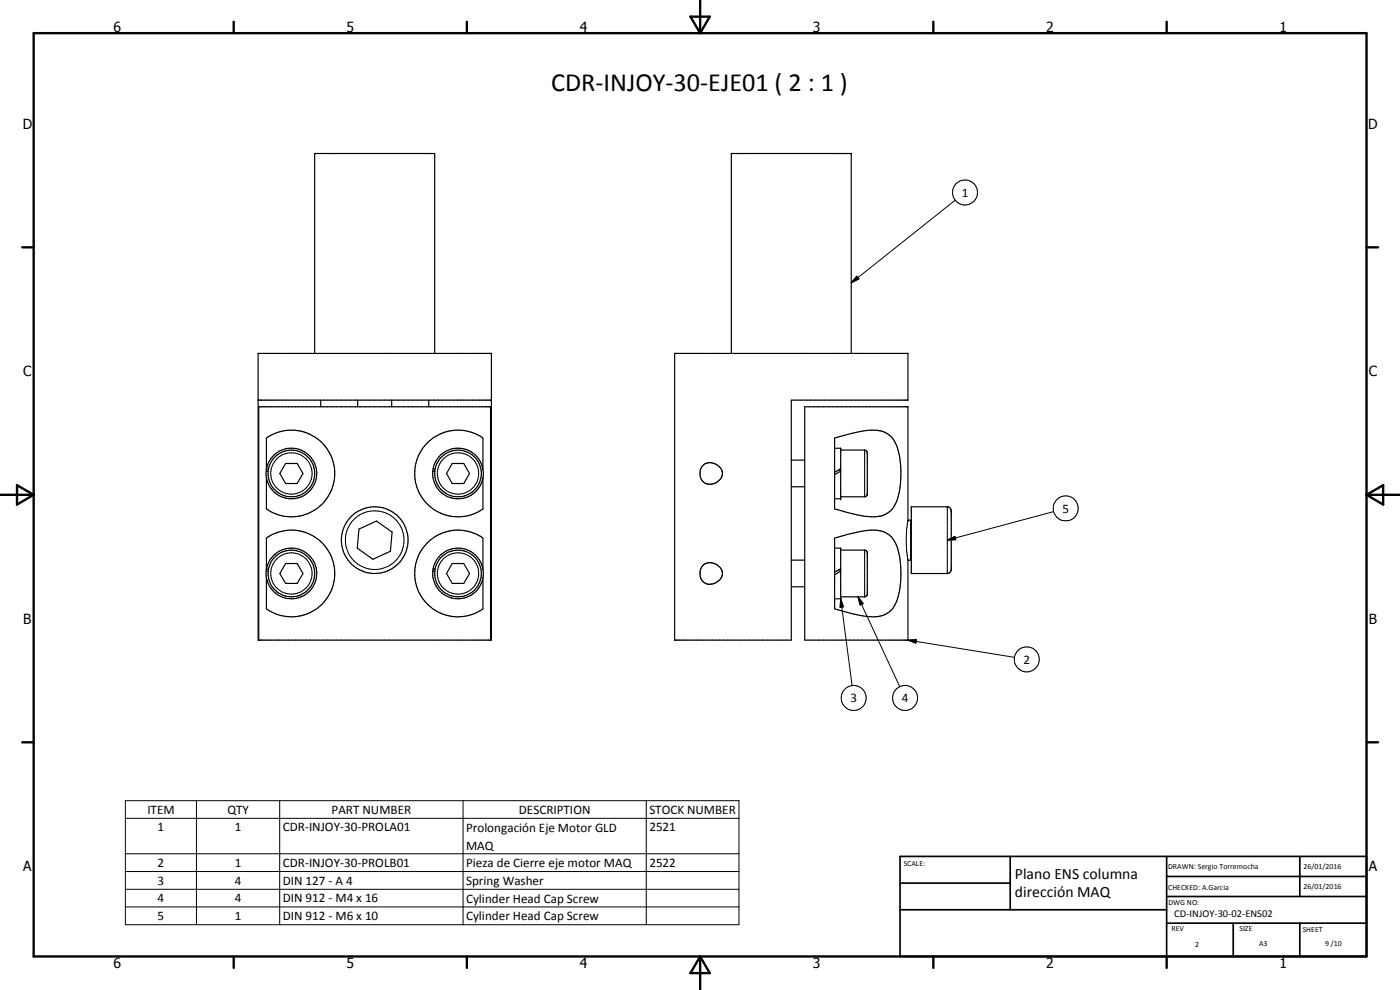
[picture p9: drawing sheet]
<svg xmlns="http://www.w3.org/2000/svg" width="420mm" height="297mm" viewBox="0 0 420 297" stroke-linecap="round" stroke-linejoin="round" font-family="sans-serif">
<g fill="none" stroke="#000" stroke-width=".35">
<path d="M77.5 106h70v86.1h-70zM94.4 106v-59.9h36.1v59.9M202.5 106h70v14.1h-35v72h-35zM219.5 106v-59.9h36v59.9M77.5 120.1h70M85.7 139.1h3.5l1.7 3-1.7 3h-3.5l-1.7-3zM96.3 120.1v1.9M107.3 120.1v1.9M117.5 120.1v1.9M128.7 120.1v1.9M135.7 139.1h3.5l1.7 3-1.7 3h-3.5l-1.7-3zM210.9 139.7a3.5 3.5 0 0 1 3.9-.4 3.5 3.5 0 0 1 1.9 3.5 3.6 3.6 0 0 1-6 1.3 3.8 3.8 0 0 1 .2-4.4z"/>
<path d="M237.5 138h4M250.5 131.4l3.9-1.1a19.8 19.8 0 0 1 10.4-.9 7.9 7.9 0 0 1 5 6.9 27.1 27.1 0 0 1-1 14.8 6.3 6.3 0 0 1-3.3 3.3l-.4 .2a16.2 16.2 0 0 1-9.7-.5l-4.9-1.4zM250.5 134.5h1.8v15.1h-1.8M252.3 135h7.2l.5 .3 .3 .6-.1 12.8-.7 .4h-7.2M79.9 141.4h.6M80 140.8v-9.4a13 13 0 0 1 12.7-1.2 12.4 12.4 0 0 1 5.8 5.1 13 13 0 0 1-2.1 16.3 13 13 0 0 1-16.4 1.1v-9.4M80 140.7h.6M80 140.7a7.6 7.6 0 0 1 12-4.7 7.6 7.6 0 0 1-1.2 12.9 7.6 7.6 0 0 1-11-6.9l.1-.6M80 140.7l-.1 .7M107.7 158.7l5.3-2.4 4.7 3.3-.5 5.8-5.3 2.4-4.7-3.3zM129.9 141.4h.6M130 140.7a7.6 7.6 0 0 1 11.9-4.7 7.6 7.6 0 0 1-.7 12.8 7.6 7.6 0 0 1-11.3-6.1v-1.3"/>
<path d="M130 140.7h.6M130 140.7l-.1 .7M144.9 140.8v-9.4a13 13 0 0 0-12.7-1.2 13 13 0 0 0-5.8 5.1 13 13 0 0 0 2.1 16.3 13 13 0 0 0 16.4 1.1v-9.4M237.5 146h4M252.3 140.7l-1.8 1M252.3 141.4l-1.8 1M273.5 155.9l-.2 .2h-.8v-34.1h-31v70.1h31v-24h.9l.1 .2M273.5 152.1h10.8l.7 .2 .4 .4 .1 18.2-.3 .7-.4 .4-11.3 .1zM79.9 171.4h.6M80 170.8v-9.3a13 13 0 0 1 20.5 10.6 13 13 0 0 1-20.5 10.6v-9.4M80 170.7h.6M80 170.7a7.6 7.6 0 0 1 12-4.7 7.6 7.6 0 0 1-1.2 12.9 7.6 7.6 0 0 1-11-6.9l.1-.6"/>
<path d="M80 170.7l-.1 .7M85.7 169.1h3.5l1.7 3-1.7 2.9h-3.5l-1.7-2.9zM129.9 171.4h.6M130 170.7h.6M130 170.7l-.1 .7M130 170.7a7.6 7.6 0 0 1 12-4.7 7.6 7.6 0 0 1-.8 12.8 7.6 7.6 0 0 1-11.3-6.1v-1.3M135.7 169.1h3.5l1.7 3-1.7 2.9h-3.5l-1.7-2.9zM144.9 170.8v-9.3a13 13 0 0 0-15.5 .3 13 13 0 0 0 4.1 22.6 12.9 12.9 0 0 0 11.4-1.7v-9.4M210.9 169.8a3.3 3.3 0 0 1 4.3-.3l.7 .6a2.8 2.8 0 0 1-1 4.7 3.2 3.2 0 0 1-4.1-.5 3.2 3.2 0 0 1-.3-4zM237.5 168.1h4M237.5 176.1h4M250.5 161.5l3.9-1.2a20.9 20.9 0 0 1 10-1 7 7 0 0 1 5.2 5.9 27.7 27.7 0 0 1-.8 15.9 6.8 6.8 0 0 1-7.4 3.9l-5.1-.7-5.8-1.6z"/>
<path d="M250.5 164.5h1.8v15.2h-1.8M252.3 170.7l-1.8 1M252.3 171.4l-1.8 1M252.3 165.1h7.2l.5 .2 .3 .6-.1 12.8-.7 .4h-7.2M77.7 192.1v-70.1h69.5v70.1"/>
<circle cx="87.4" cy="142.1" r="7"/>
<circle cx="137.5" cy="142.1" r="7"/>
<circle cx="87.5" cy="172.1" r="7"/>
<circle cx="112.4" cy="162.1" r="10"/>
<circle cx="137.4" cy="172.1" r="7"/>
</g>
<g fill="none" stroke="#000" stroke-width=".3">
<path d="M286.7 60.1l-31.2 24.7M257.1 82.9l.7 .8-2.3 1.1zM259.5 135v14.1M252.1 140.8v.7M272.5 156.1h.1M272.5 156.1l-.5 4.8 .1 4 .4 3.2M273.3 156.1h.1M273.3 156.1v12M284.3 152.1v20M316.2 153.5l-31.9 8.6M252.1 170.8v.7M252.3 179.7l.8 2.4-1 .1z"/>
<path d="M252.3 179.7l3.4 26M257.5 179.1l1.5 2-.9 .4zM257.5 179.1l12.5 26.9M259.5 165.1v14M284.3 162.1l2.3-1.1 .2 .9zM272.5 192.1l2.5-.2-.1 1.1zM272.5 192.1l31.9 5.1M37.6 240.2h184.2v37.3h-184.2zM37.6 245.5h184.2M37.6 256.2h184.2M59 240.2v37.3M83.9 240.2v37.3"/>
<path d="M139 240.2v37.3M194 240.2v37.3M37.6 261.5h184.2M37.6 266.8h184.2M37.6 272.1h184.2"/>
<circle cx="289.6" cy="57.8" r="3.8"/>
<circle cx="87.5" cy="142.1" r="6.2"/>
<circle cx="137.5" cy="142.1" r="6.2"/>
<circle cx="319.8" cy="152.5" r="3.7"/>
<circle cx="87.5" cy="172.1" r="6.2"/>
<circle cx="112.5" cy="162" r="8.8"/>
<circle cx="137.4" cy="172.1" r="6.2"/>
<circle cx="308.1" cy="197.9" r="3.7"/>
<circle cx="256.2" cy="209.4" r="3.7"/>
<circle cx="271.6" cy="209.4" r="3.8"/>
</g>
<g fill="#000">
<circle cx="255.5" cy="46.1" r=".18"/>
<circle cx="252.3" cy="134.5" r=".18"/>
<circle cx="260.3" cy="135.9" r=".18"/>
<circle cx="252.3" cy="149.6" r=".18"/>
<circle cx="260.3" cy="148.3" r=".18"/>
<circle cx="285.5" cy="153.3" r=".18"/>
</g>
<g fill="none" stroke="#000" stroke-width=".71">
<path d="M10.1 9.9h400v277.1h-400zM70.1 6.5v3.4M140.1 6.5v3.4M207.2 5h5.8l-2.9 4.9zM210.1 0v9.9M280.1 6.5v3.4M350.1 6.5v3.4M6.7 74.2h3.4M410.1 74.2h3.5M.1 148.5h10M5.1 145.6l5 2.9-5 2.9zM410.1 148.5h10"/>
<path d="M410.1 148.5l5-2.9v5.8zM6.7 222.7h3.4M410.1 222.7h3.5M70.1 287v3.4M140.1 287v3.4M210.1 287v10M210.1 287l2.9 5h-5.8zM280.1 287v3.4M350.1 287v3.4"/>
</g>
<path d="M270.1 257h140v30h-140zM303.2 257v16M350.1 257v30M390.1 257v12M270.1 265h33.1M270.1 273h80M350.1 277h60M350.1 269h60M350.1 263h60M370.1 277v10M390.1 277v10" fill="none" stroke="#000" stroke-width=".51"/>
<path d="M257.1 82.9l.7 .8-2.3 1.1zM284.3 162.1l2.3-1.1 .2 .9zM252.3 179.7l.8 2.4-1 .1zM257.5 179.1l1.5 2-.9 .4zM272.5 192.1l2.5-.2-.1 1.1z" fill="#000"/>
<text font-size="7.9" x="165.4" y="27.3">CDR-INJOY-30-EJE01 ( 2 : 1 )</text>
<g font-size="4.7">
<text x="304.6" y="263.7">Plano ENS columna</text>
<text x="304.6" y="269.1">dirección MAQ</text>
</g>
<g font-size="4.2">
<text x="34" y="9.6">6</text>
<text x="104" y="9.6">5</text>
<text x="174" y="9.6">4</text>
<text x="244" y="9.6">3</text>
<text x="314" y="9.6">2</text>
<text x="384" y="9.6">1</text>
<text x="6.8" y="38.7">D</text>
<text x="410.6" y="38.7">D</text>
<text x="7" y="112.9">C</text>
<text x="410.8" y="112.9">C</text>
<text x="7" y="187.1">B</text>
<text x="410.8" y="187.1">B</text>
<text x="7" y="261.4">A</text>
<text x="410.8" y="261.4">A</text>
<text x="34" y="290.4">6</text>
<text x="104" y="290.4">5</text>
<text x="174" y="290.4">4</text>
<text x="244" y="290.4">3</text>
<text x="314" y="290.4">2</text>
<text x="384" y="290.4">1</text>
</g>
<g font-size="3.9">
<text x="288.6" y="59">1</text>
<text x="318.8" y="153.8">5</text>
<text x="307.2" y="199.1">2</text>
<text x="255.2" y="210.7">3</text>
<text x="270.6" y="210.7">4</text>
<text x="44.2" y="244.1">ITEM</text>
<text x="68.2" y="244.2">QTY</text>
<text x="99.5" y="244.1">PART NUMBER</text>
<text x="155.7" y="244.2">DESCRIPTION</text>
<text x="194.9" y="244.2">STOCK NUMBER</text>
<text x="47.3" y="249.5">1</text>
<text x="70.5" y="249.5">1</text>
<text x="84.9" y="249.5">CDR-INJOY-30-PROLA01</text>
<text x="139.9" y="249.6">Prolongación Eje Motor GLD</text>
<text x="194.9" y="249.5">2521</text>
<text x="139.9" y="254.9">MAQ</text>
<text x="47.3" y="260.1">2</text>
<text x="70.5" y="260.1">1</text>
<text x="84.9" y="260.1">CDR-INJOY-30-PROLB01</text>
<text x="139.9" y="260.2">Pieza de Cierre eje motor MAQ</text>
<text x="194.9" y="260.1">2522</text>
<text x="47.3" y="265.4">3</text>
<text x="70.5" y="265.4">4</text>
<text x="84.9" y="265.4">DIN 127 - A 4</text>
<text x="139.9" y="265.5">Spring Washer</text>
<text x="47.3" y="270.7">4</text>
<text x="70.5" y="270.7">4</text>
<text x="84.9" y="270.8">DIN 912 - M4 x 16</text>
<text x="139.9" y="270.8">Cylinder Head Cap Screw</text>
<text x="47.3" y="276">5</text>
<text x="70.5" y="276">1</text>
<text x="84.9" y="276.1">DIN 912 - M6 x 10</text>
<text x="139.9" y="276.1">Cylinder Head Cap Screw</text>
</g>
<text font-size="3.1" x="352.4" y="275.2">CD-INJOY-30-02-ENS02</text>
<g font-size="2.4">
<text x="271.2" y="259.7">SCALE:</text>
<text x="350.6" y="260.8">DRAWN: Sergio Torremocha</text>
<text x="391.2" y="260.6">26/01/2016</text>
<text x="350.6" y="267">CHECKED: A.Garcia</text>
<text x="391.2" y="266.7">26/01/2016</text>
<text x="350.6" y="271.4">DWG NO:</text>
<text x="351.6" y="279.3">REV</text>
<text x="372" y="279.4">SIZE</text>
<text x="391" y="279.6">SHEET</text>
<text x="358.7" y="284.1">2</text>
<text x="377.9" y="283.8">A3</text>
<text x="397.7" y="283.8">9 /10</text>
</g>
</svg>
